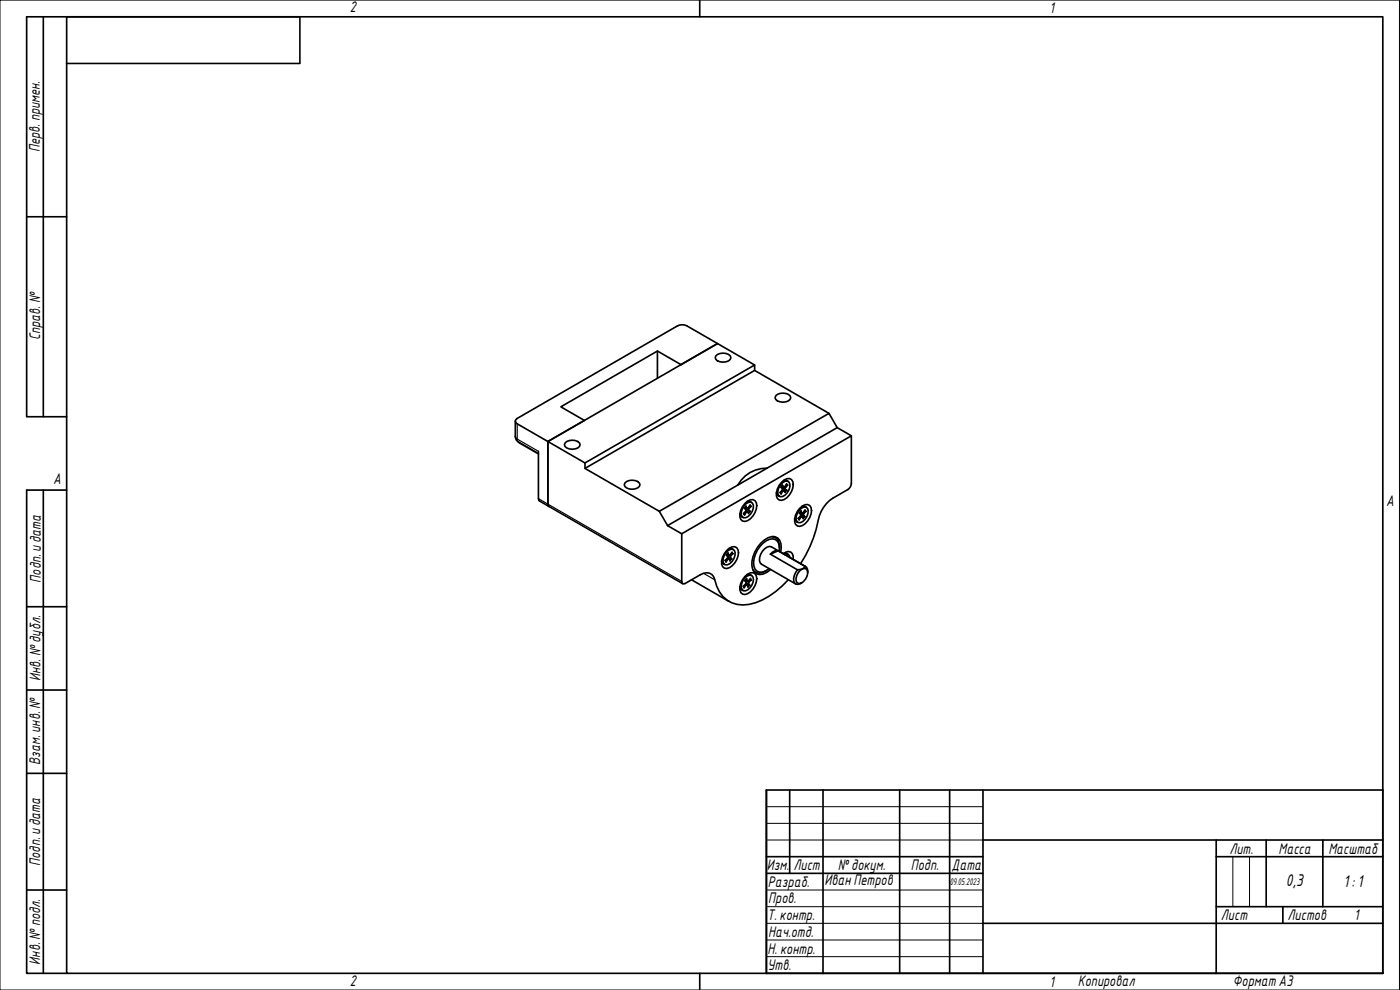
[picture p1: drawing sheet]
<svg xmlns="http://www.w3.org/2000/svg" width="420mm" height="297mm" viewBox="0 0 420 297" stroke-linecap="round" stroke-linejoin="round" font-family="sans-serif">
<g fill="none" stroke="#000" stroke-width=".5">
<path d="M197.3 105.3v8.2M214.8 106.8a3.2 3.2 0 0 1 4.4 0l.2 .5a2.8 2.8 0 0 1-4.6 .5l-.1-.5zM226.5 109.5l-11.2-6.4-50.9 29.4 11-6.4-7.1-4 29-16.8 7.1 4.1 10.9-6.3-9.2-5.3a3.1 3.1 0 0 0-2.8 0l-48.5 28.1-.2 .5 .6 .8 9.2 5.3v18.8M226.5 111.1l22.3 12.9M232.8 118.8a3.2 3.2 0 0 1 4.3 0l.2 .5a2.8 2.8 0 0 1-4.5 .5l-.2-.5zM154.6 126.4v4.5l.4 1.2M155 132.1l1 .9 5.6 3.2M161.6 135.4v14.2l.3 .7 43 24.8M169.6 132.9a3.2 3.2 0 0 1 4.3 0l.2 .5a2.81 2.81 0 0 1-4.5 .6l-.2-.6zM175.6 138.9l50.9-29.4v1.6l-50.9 29.4M251.3 128.3l4.2 2.5M164.4 151.3l.3 .6"/>
<path d="M164.4 151.3v-18.8l11.2 6.4v1.6l22.3 12.9M187.5 144.9a3.2 3.2 0 0 1 4.4 0l.2 .5a2.8 2.8 0 0 1-4.6 .6l-.1-.6zM197.9 153.4l2.4 4.3M200.3 157.7l4.3 2.5M221.4 145.6l-21.1 12.1M222 154.2l.2 .5 .8 .6M223.2 154.1h.1M223.3 154l.1 .5 .8-1 .5 .6M223.5 151.1a1.99 1.99 0 0 1 3.5-.3 5 5 0 0 1-3.5 5.7 1.67 1.67 0 0 1-1.4-2.4l.2-1zM223.7 152.2l.5 .3M223.9 153.2l.5 .3M223.9 151.9h.1"/>
<path d="M223.9 151.9l-.5 .7 .5 .5-.8 1M224 151.1l.7-.4h.6a1.82 1.82 0 0 1 .5 2.7 2.84 2.84 0 0 1-2.6 2 1.82 1.82 0 0 1-.4-2.7zM224.2 150.5l.5-.1 .9 .4M224.9 151.9h.5l-.7 1 .5 .6-1.7-1.1M225.1 151.5l-.7 1-.5-.6M230.2 140.5a9.9 9.9 0 0 0-8.8 5.1M230.2 140.5l21.1-12.2-2.5-4.3-50.9 29.4M230.2 140.5l-8.8 5.1M233 147.9l.2 .5 .7 .5M234.2 147.8h.1M234.2 147.7l.2 .5 .8-1 .4 .6M234.5 144.7a1.99 1.99 0 0 1 3.4-.2 5 5 0 0 1-3.4 5.6l-.7-.1a2.54 2.54 0 0 1-.5-3.3z"/>
<path d="M234.6 145.9l.6 .3M234.8 146.9l.5 .3M234.9 144.8l.7-.4 .7-.1a1.79 1.79 0 0 1 .5 2.7 2.88 2.88 0 0 1-2.6 2 1.8 1.8 0 0 1-.5-2.6zM235.1 144.2l.6-.1 .8 .3M235.8 145.6h.6l-.8 1 .5 .5-1.6-1M236.1 145.2l-.8 1-.5-.6-.4 .7 .5 .5-.8 1M238.5 155.7l.2 .5 .7 .5M239.6 155.6l.2 .4 .8-1 .5 .6M239.8 153.1l1.4-1 .7 .1a1.96 1.96 0 0 1 .3 2.8 2.67 2.67 0 0 1-2.6 1.8 1.95 1.95 0 0 1-.3-2.8zM239.9 153.9l.5 .7-.9 .9M240 152.5a2.27 2.27 0 0 1 3-.8 4.5 4.5 0 0 1-2.2 6 1.46 1.46 0 0 1-2.3-1.1 5.3 5.3 0 0 1 1.5-4.1zM240.1 153.7l.6 .3"/>
<path d="M240.3 154.7l.5 .3M240.6 152l.6-.1 .8 .3M241.6 153l-.8 1-.4-.7-.5 .7 1.7 1-.5-.6 .8-1h-.6M207.5 174l11.3 6.5M216.6 168.3l.1 .5 .8 .6M217.7 168.1l.2 .5 .8-1 .4 .7M217.9 165.8l.7-.7 .7-.3h.7a2.02 2.02 0 0 1 .2 2.9 2.59 2.59 0 0 1-2.6 1.7 2.02 2.02 0 0 1-.2-2.8zM218 166.6l.4 .6-.7 1M218.1 165.2a1.99 1.99 0 0 1 3.4-.2 5 5 0 0 1-3.4 5.6 1.68 1.68 0 0 1-1.5-2.3l.8-2.2zM218.2 166.3l.6 .3M218.4 167.4l.4 .2M218.5 166l-.5 .6"/>
<path d="M218.5 165.9v.1M218.7 164.6l.5-.1 .9 .4M219.4 166.1h.6l-.8 1 .4 .6-1.3-.9M219.7 165.7l-.8 .9-.4-.7M222 176.1l.2 .5 .8 .6M223.2 176l-.1-.2 .2 .5 .8-.9 .4 .8M223.5 173a2 2 0 0 1 3.5-.3 5 5 0 0 1-3.5 5.7l-.7-.1a2.55 2.55 0 0 1-.5-3.3zM223.5 174.2l.4 .8-.8 .9M223.5 173.4l1.4-.8 .7 .1a2.24 2.24 0 0 1 0 2.9 2.37 2.37 0 0 1-2.6 1.6 2.23 2.23 0 0 1 0-3zM223.7 174.1l.6 .3M223.8 175.2l.5 .2M224.2 172.4l.5-.1 .9 .4"/>
<path d="M224.9 174h.6l-.9 .9 .4 .7-1.1-.8M225.3 173.5l-.9 .9-.3-.7-.5 .6M225.9 171a2.81 2.81 0 0 0 4.1 .2M226.2 171.4l.5 .3M231.2 166.3l2.3-1 8.2 4.6M231.2 166.3l8.1 4.7M231.6 161a2.77 2.77 0 0 1 2.3 3.4M232.2 161l.5 .3M233.5 165.3a2.28 2.28 0 0 0-2.3 1M233.8 165.4a2.84 2.84 0 0 0-1.9-3.7 7 7 0 0 0-5.6 5.9 3.1 3.1 0 0 0 1.7 4.1l.9-.1 1.9-1M234.3 165.7a3.6 3.6 0 0 0-1.8-4.7 6.7 6.7 0 0 0-5.9 4.6 6.2 6.2 0 0 0-.2 6.1 2.86 2.86 0 0 0 3.8 0l1.1-.8M235.1 166.1a1.71 1.71 0 0 1 2.2-.5 1.71 1.71 0 0 1 .7 2.2"/>
<path d="M235.1 166.1l.6-.1 .8 .4M235.5 166.4a1.05 1.05 0 0 1 1.6 .9M239.3 171a3.8 3.8 0 0 0-.8 4 1.58 1.58 0 0 0 2.1-.1M240.2 171.1l.7-.4 .6-.2 .5 .3a3.1 3.1 0 0 1-2.2 4.3l-.5-.2a2.82 2.82 0 0 1 .9-3.8zM240.3 169.1a38.7 38.7 0 0 0 5.6-14.3 10.1 10.1 0 0 1 4-5.3l4.5-2.6a2.36 2.36 0 0 0 1.1-1.9v-14.2l-50.9 29.4 .1 14.7 .5 .3 .5-.1 4.4-2.6a2.64 2.64 0 0 1 4.4 1.5 8.7 8.7 0 0 0 12.2 6.8 23.8 23.8 0 0 0 9.9-6.9M241.7 169.9a2.54 2.54 0 0 1-2.4 1.1M241.7 169.9a1.72 1.72 0 0 1 .7 1.9M241.8 170l-10.3-5.9a2.38 2.38 0 0 0-2.7 1.3 3.1 3.1 0 0 0-.3 3.9l10.3 5.9"/>
</g>
<g fill="none" stroke="#000" stroke-width=".35">
<path d="M154.6 130.9l.8 1.6M155 132.1l.4 .4M155.2 127.2v4.5l6.4 3.7M155.4 132.5l6.2 3.5M155.4 132.5l.6 .5M161.6 149.6l43 24.8M223.1 154.1l.3 .4M223.2 154.1l.3 .3M223.6 152.5l1.1 .7M223.6 153.6l.3 .1M223.7 152.2l.4 .2M223.9 151.9l-.5 .6"/>
<path d="M224.6 152.4l.2 .1M225 153.4l-.4 .6M225 151.6l.3 .4M225.1 151.5l.3 .4M225.2 153.5l-.5 .6M234.1 147.8l.3 .4M234.2 147.8l.2 .2M234.5 146.2l1.2 .6M234.6 147.3l.3 .1M234.6 145.9l.5 .2M234.8 145.6l-.4 .6M235.5 146l.3 .2"/>
<path d="M236 147l-.4 .6M236 145.3l.2 .3M236.1 145.2l.3 .4M236.1 147.1l-.5 .7M239.5 155.5l.3 .5M239.6 155.6l.3 .2M240 154l1.2 .7M240.1 155l.2 .2M240.1 153.6l.5 .3M240.4 153.3l-.5 .6M241 153.9l.3 .1M241.4 154.9l-.4 .6"/>
<path d="M241.5 153.1l.2 .4M241.6 155l-.5 .6M241.6 153l.3 .4M211.1 172l3.4 2M217.6 168.2l.3 .4M217.7 168.2l.2 .2M218.1 167.7l.3 .1M218.2 166.8l1 .6M218.2 166.3l.5 .2M218.5 165.9l-.5 .7M219.1 166.5l.3 .2M219.5 167.6l-.5 .6"/>
<path d="M219.6 167.7l-.5 .6M219.6 165.8l.2 .4M219.7 165.7l.3 .4M223.1 175.9l.2 .4M223.2 176l.1 .2M223.6 175.5l.3 .1M223.7 174l.5 .3M223.9 174.8l.8 .4M224.1 173.7l-.6 .5M224.6 174.4l.3 .1M224.9 175.5l-.4 .5M225 175.6l-.5 .6"/>
<path d="M225.2 173.6l.1 .4M225.3 173.5l.2 .5"/>
</g>
<path d="M20 5h395v287h-395zM210 0v5M210 292v5" fill="none" stroke="#000" stroke-width=".5"/>
<path d="M0 0h420v297h-420z" fill="none" stroke="#000" stroke-width=".3"/>
<g fill="none" stroke="#000" stroke-width=".5">
<path d="M230 237h185v55h-185zM237 237v25M247 237v55M270 237v55M285 237v55M295 237v55M230 257h65M295 252h120M365 257h50M365 252v40M380 252v20M397 252v20"/>
<path d="M230 262h65M295 277h120M365 272h50M385 272v5"/>
</g>
<path d="M230 242h65M230 247h65M230 252h65M370 257v15M375 257v15M230 267h65M230 272h65M230 277h65M230 282h65M230 287h65" fill="none" stroke="#000" stroke-width=".3"/>
<path d="M13 5v120M20 19h70v-14h-82v120h12M8 65h12M13 147v145M20 147h-12v145h12M8 182h12M8 207h12M8 232h12M8 267h12" fill="none" stroke="#000" stroke-width=".5"/>
<g font-size="4.9">
<text x="385.9" y="265.9">0,3</text>
<text x="403.2" y="266.2">1: 1</text>
</g>
<g font-size="4.4">
<text x="105" y="3.7">2</text>
<text x="315" y="3.8">1</text>
<text x="11.9" y="45.7" transform="rotate(-90 11.9 45.7)">Перв. примен.</text>
<text x="12" y="102.2" transform="rotate(-90 12 102.2)">Справ. №</text>
<text x="16" y="145.2">A</text>
<text x="416" y="151.7">A</text>
<text x="12.2" y="174.8" transform="rotate(-90 12.2 174.8)">Подп. идата</text>
<text x="12.2" y="204.3" transform="rotate(-90 12.2 204.3)">Инв. №дубл.</text>
<text x="12" y="229.5" transform="rotate(-90 12 229.5)">Взам. инв. №</text>
<text x="369" y="256.1">Лит.</text>
<text x="383.7" y="256.1">Масса</text>
<text x="398.7" y="256.1">Масштаб</text>
<text x="12.1" y="259.7" transform="rotate(-90 12.1 259.7)">Подп. идата</text>
<text x="230.2" y="261.1">Изм.</text>
<text x="238.2" y="261.1">Лист</text>
<text x="251.5" y="261">№докум.</text>
<text x="273.4" y="261.2">Подп.</text>
<text x="285.6" y="261.1">Дата</text>
<text x="230.5" y="266.1">Разраб.</text>
<text x="247.4" y="265.7">ИванПетров</text>
<text x="230.6" y="271.1">Пров.</text>
<text x="230.2" y="276.1">Т. контр.</text>
<text x="230.5" y="281.1">Нач.отд.</text>
<text x="366.4" y="276.1">Лист</text>
<text x="386.4" y="276.1">Листов</text>
<text x="406.4" y="276">1</text>
<text x="230.4" y="286.1">Н. контр.</text>
<text x="12.1" y="289.4" transform="rotate(-90 12.1 289.4)">Инв. №подл.</text>
<text x="230.3" y="291.1">Утв.</text>
<text x="105" y="295.9">2</text>
<text x="315" y="296.1">1</text>
<text x="323.5" y="295.8">Копировал</text>
<text x="370" y="295.8">Формат А3</text>
</g>
<text font-size="2.8" x="285" y="265.5">09.05.2023</text>
</svg>
